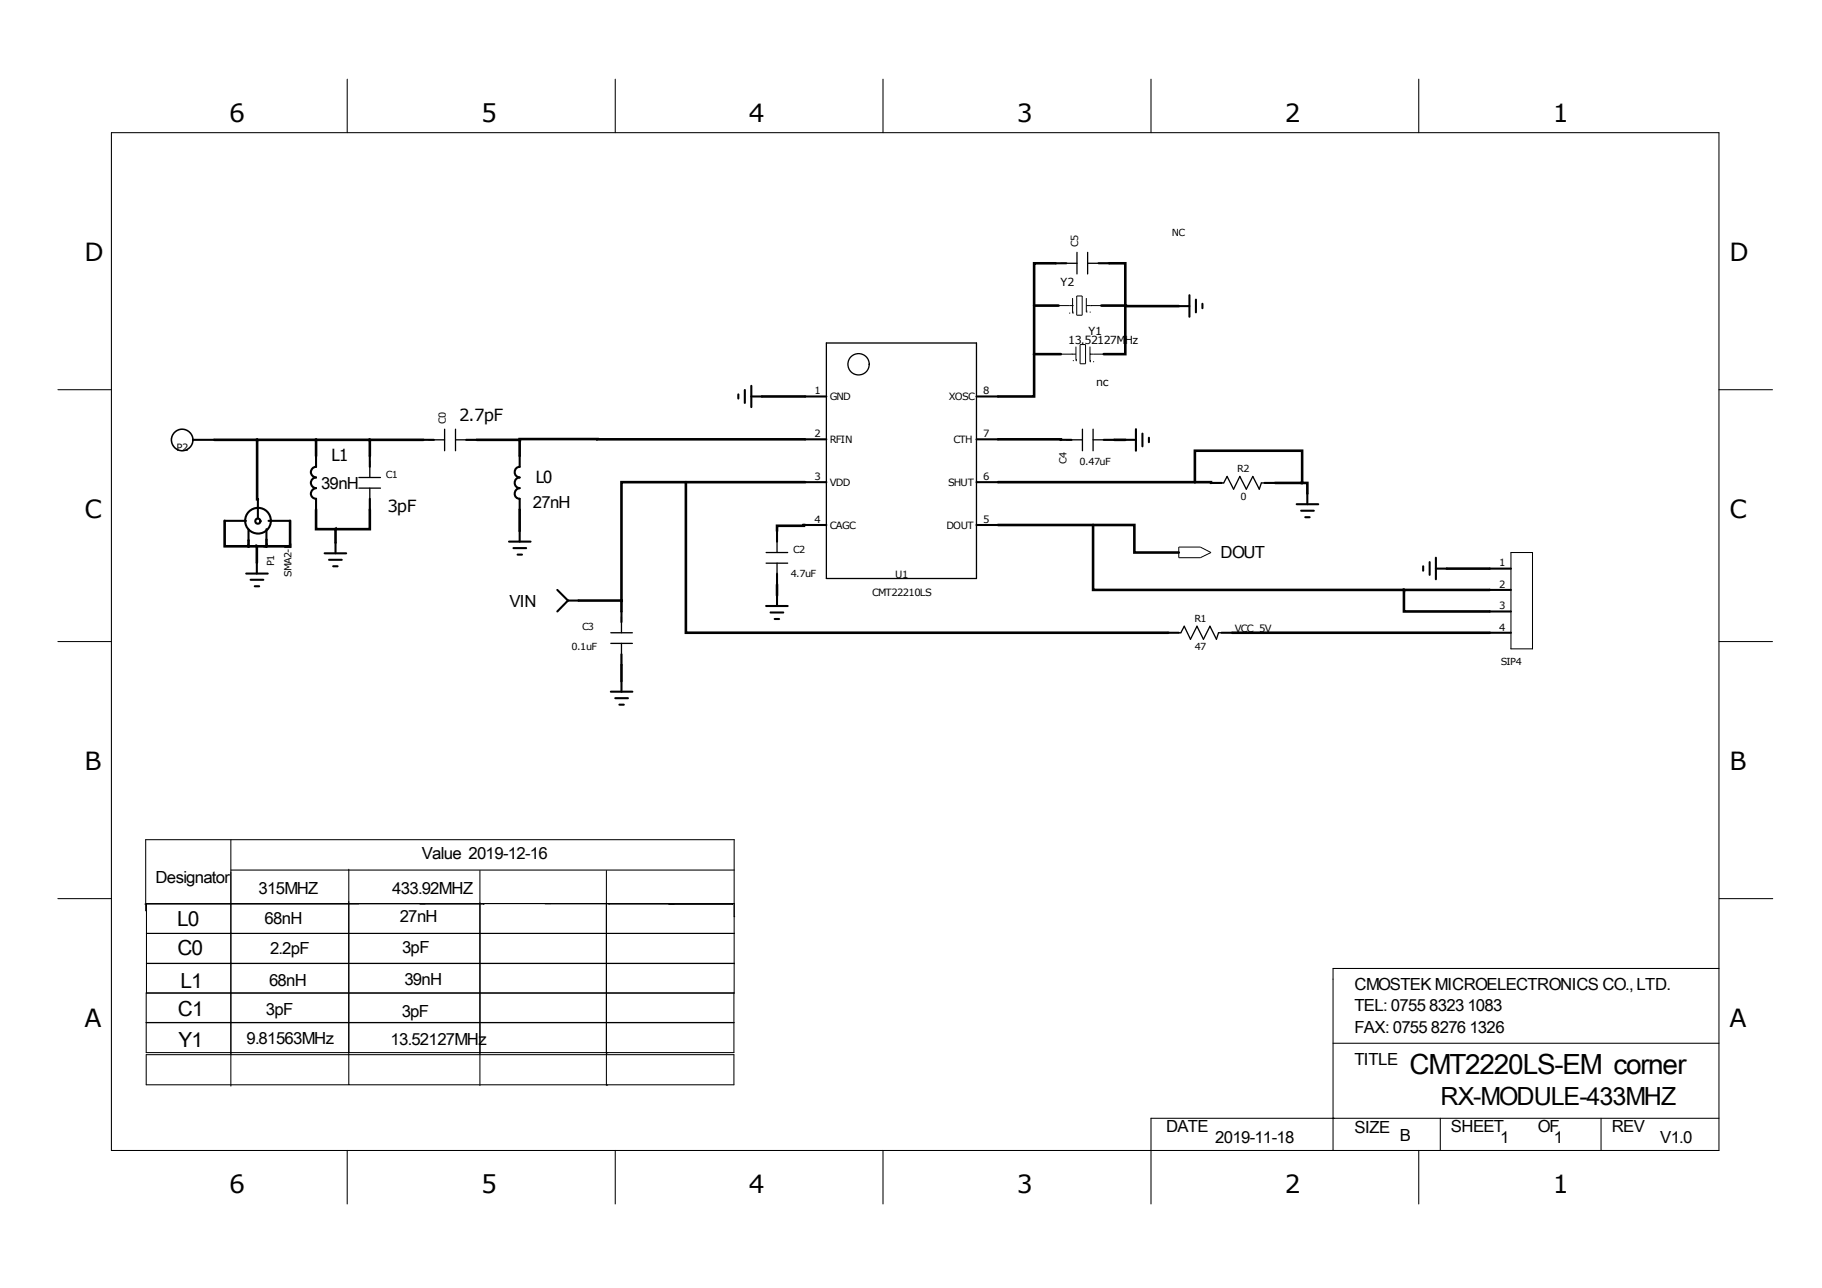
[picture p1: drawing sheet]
<svg xmlns="http://www.w3.org/2000/svg" width="297mm" height="210mm" viewBox="0 0 297 210" stroke-linecap="round" stroke-linejoin="round" font-family="sans-serif">
<g fill="none" stroke="#000" stroke-width=".17">
<path d="M56.6 12.9v8.7M100.3 12.9v8.7M143.9 12.9v8.7M187.6 12.9v8.7M231.3 12.9v8.7M18.2 21.6h262v166h-262zM9.4 63.5h8.8M280.2 63.5h8.7M246.3 90.1h3.5v15.7h-3.5zM9.4 104.6h8.8M280.2 104.6h8.7M37.6 136.9v40.2"/>
<path d="M9.4 146.5h8.8M23.6 147.4h34.9M23.9 152.2h95.8M23.9 157.1h95.8M37.6 141.9h82.1M56.9 141.7v35.1M58.7 147.4h10.6M68.5 147.4h10.4v.1M78.2 141.9v35.1M88.9 147.4h10.4M98.8 141.9v35h.3M99.3 147.4h10.6"/>
<path d="M109 147.4l10.4 .1M119.7 147.3h-95.8v14.6h95.8v-25h-96v11.6M119.7 149.4h.1M280.2 157.9h-62.9v29.7M280.2 146.5h8.8M23.8 161.9h95.8v9.7h-95.8zM23.8 172h95.8v4.9h-95.8zM23.8 166.8h95.8M23.8 166.7h95.8M56.9 171.6h.1M98.8 171.7h.3M217.3 170.1h62.9"/>
<path d="M56.6 187.6v8.7M100.3 187.6v8.7M143.9 187.6v8.7M217.3 182.3h.1M231.3 187.6v8.7M234.8 182.3v5.3M261 182.3v5.3M280.2 182.3h-92.6v14"/>
</g>
<g fill="none" stroke="#000" stroke-width=".34">
<path d="M172.1 42.9h1.7M179.1 42.9h1.7M192.2 49.9h1.7M193.9 48.1v3.5M194.9 48.9v2M196 49.5v.7M31.5 71.7h3.4M51.5 74.3v1.8a.87 .87 0 0 0-.8 .9 .87 .87 0 0 0 .8 .9 .87 .87 0 0 0-.8 .8 .87 .87 0 0 0 .8 .9 .87 .87 0 0 0-.8 .9 .87 .87 0 0 0 .8 .8v1.8M60.3 74.3v1.8M69 71.7h1.7M76 71.7h1.7M84.7 74.3v1.8a.87 .87 0 0 0-.8 .9 .87 .87 0 0 0 .8 .9 .87 .87 0 0 0-.8 .8 .87 .87 0 0 0 .8 .9 .87 .87 0 0 0-.8 .9 .87 .87 0 0 0 .8 .8v1.8"/>
<path d="M120.4 64.3v.7M121.4 63.6v2.1M122.5 64.6h1.7M122.5 62.9v3.5M131.2 64.6h3.5M131.2 71.6h3.5M131.2 78.6h3.5M159.2 64.6h3.5M159.2 71.6h3.5M159.2 78.6h3.5M172.9 71.7h1.8M179.9 71.7h1.8"/>
<path d="M183.4 71.7h1.8M185.2 70v3.5M186.2 70.7v2.1M187.3 71.4v.7M197.4 78.7h1.7M206.1 78.7h1.8M36.6 84.9h3.5M40.1 93.5h3.5M40.5 86.3v1.8M40.9 94.5h2M41.5 95.6h.7M41.9 91.7v1.8"/>
<path d="M42 81.4v3.1M43.4 86.3v1.7M43.8 84.9h3.5M52.9 90.2h3.5M53.6 91.3h2.1M54.3 92.3h.7M54.7 88.5v1.7M60.3 81.3v1.8M83 88.3h3.5M83.7 89.4h2.1M84.4 90.4h.7M84.7 86.6v1.7"/>
<path d="M90.8 96.2l1.8 1.7M92.6 97.9h1.7M92.6 97.9l-1.8 1.8M101.3 99.7v1.7M124.9 98.8h3.5M125.6 99.9h2.1M126.7 86.6v1.7M126.7 93.6v1.7M126.7 97.1v1.7M131.2 85.6h3.5M159.2 85.6h3.5M211.4 82.2h3.5"/>
<path d="M212.1 83.3h2.1M212.8 84.3h.7M213.1 80.5v1.7M232 92.3v.7M233 91.7v2M234.1 92.7h1.7M234.1 90.9v3.5M242.8 92.7h3.5M242.8 96.2h3.5M242.8 99.7h3.5M99.6 112.8h3.5M100.3 113.8h2.1"/>
<path d="M101 114.9h.7M101.3 106.7v1.7M101.3 111v1.8M126.3 100.9h.7M190.4 103.2h1.8M199.1 103.2h1.8M242.8 103.2h3.5"/>
<circle cx="42" cy="85" r=".43"/>
<circle cx="42.1" cy="84.9" r="2.1"/>
</g>
<g fill="none" stroke="#000" stroke-width=".21">
<path d="M134.7 55.9h24.5v38.4h-24.5zM172.9 42.9h2.7M175.6 41.1v3.6M177.3 42.9h3.5M177.3 41.1v3.6M58.5 77.9h3.5M58.5 79.6h3.5M60.3 75.2v2.7M60.3 79.6v3.5M69.9 71.7h2.6M72.5 70v3.5M74.3 71.7h3.4"/>
<path d="M74.3 70v3.5M173.8 71.7h2.6M176.4 70v3.5M178.2 71.7h3.5M178.2 70v3.5M199.1 78.7h.4l.5-1 1.1 2.1 1-2.1 1.1 2.1 1-2.1 1.1 2.1 .3-1.1h.5M124.9 90.1h3.5M124.9 91.8h3.5M126.7 87.5v2.6M126.7 91.8v3.5M99.6 103.2h3.5M99.6 104.9h3.5"/>
<path d="M101.3 100.5v2.7M101.3 104.9v3.5M192.2 103.2h.3l.5-1.1 1.1 2.1 1-2.1 1.1 2.1 1-2.1 1.1 2.1 .3-1h.5"/>
<circle cx="139.9" cy="59.4" r="1.74"/>
</g>
<g fill="none" stroke="#000" stroke-width=".16">
<path d="M172.6 49.8h2.2M172.9 57.7h2.5M174.3 51.1h.1M174.7 57.7h.1M174.8 50.9h.1M174.8 51.1h.1M174.8 49.8h.1M174.8 48.6v2.5M174.9 58.8h.1M175.4 58.8h.1M175.4 58.6h.1M175.4 56.5v2.3"/>
<path d="M175.5 48.3h.9v3.1h-.9zM176.1 56.2h.9v3.1h-.9zM177.1 50.9h.1M177.1 50.7h.1M177.1 48.6v2.3M177.1 49.8h2.4M177.6 50.9h.1M177.7 58.8h.1M177.7 59h.1M177.7 57.7h.1M177.7 56.5v2.5M177.7 57.7h2.2"/>
<path d="M177.8 49.8h.1M178.2 59h.1M192.2 89.2h3.5l1.7 .9-1.7 .8h-3.5z"/>
</g>
<circle cx="29.7" cy="71.7" r="1.75" fill="none" stroke="#000" stroke-width=".25"/>
<g fill="none" stroke="#000" stroke-width=".42">
<path d="M168.6 57.7v6.9h-5.9M168.6 57.7h.1M168.6 49.8v7.9M168.6 49.8h4M168.6 57.7h4.3M172.1 42.9h-3.5v6.9M179.5 49.8h3.9M180.8 42.9h2.6v6.9M183.4 49.8h.1M183.4 49.8v.1h8.8M183.4 49.8v7.9h-3.5M34.9 71.7h34.1"/>
<path d="M41.9 71.7v9.7h.1M42 71.7h.1M51.6 71.7h.1M51.5 71.7v2.6M60.3 71.7h.1M60.3 71.7v2.6M77.7 71.7h7M84.8 71.7h.1M84.7 71.7v2.6M111.8 78.6h-10.5v19.3M111.8 78.6v24.6h78.6M111.8 78.6h19.4"/>
<path d="M124.2 64.6h7M131.2 71.6h-46.5v.1M162.7 71.6h10.2v.1M162.7 78.6h32.1M181.7 71.7h1.7M194.8 78.6h2.6v.1M194.8 78.6v-5.1h17.5v5.2M207.9 78.7h4.4M212.3 78.7h.1M212.3 78.7h.8v1.8M36.6 84.9v4.2h3.9M40.6 89.1h.1"/>
<path d="M40.5 88.1v1M40.5 89.1h2.9M41.9 89.1h.1M41.9 89.1v2.6M43.4 89.1h.1M43.4 88v1.1M47.3 84.9v4.2h-3.9M51.5 83.1v3.2h3.2M54.7 86.3h.1M54.7 86.3v2.2M60.3 83.1v3.2h-5.6M84.7 83.1v3.5"/>
<path d="M94.3 97.9h7M101.3 97.9h.1M101.3 97.9v1.8M126.7 95.3v1.8M131.2 85.6h-.2v.1h-4.3v.9M162.7 85.6h15.5M178.2 85.6h6.7v4.5h7.3M178.2 85.6v10.6h50.7M228.9 96.2h.1M228.9 96.2v3.5h13.9M228.9 96.2h13.9M235.8 92.7h7"/>
<path d="M101.3 108.4v2.6M200.9 103.2h41.9"/>
</g>
<g fill="#000">
<circle cx="168.6" cy="49.8" r=".21"/>
<circle cx="183.4" cy="49.8" r=".21"/>
<circle cx="111.8" cy="78.6" r=".21"/>
<circle cx="194.8" cy="78.6" r=".21"/>
<circle cx="178.2" cy="85.6" r=".21"/>
</g>
<text font-size="4.5" x="229.8" y="175.1">CMT2220LS-EM corner</text>
<g font-size="4.1">
<text x="37.4" y="19.9">6</text>
<text x="78.4" y="19.9">5</text>
<text x="122.1" y="19.9">4</text>
<text x="165.8" y="19.9">3</text>
<text x="209.5" y="19.9">2</text>
<text x="253.1" y="19.9">1</text>
<text x="13.8" y="42.6">D</text>
<text x="281.9" y="42.6">D</text>
<text x="13.8" y="84.5">C</text>
<text x="281.9" y="84.5">C</text>
<text x="13.8" y="125.6">B</text>
<text x="281.9" y="125.6">B</text>
<text x="13.8" y="167.5">A</text>
<text x="281.9" y="167.5">A</text>
<text x="234.8" y="180.2">RX-MODULE-433MHZ</text>
<text x="37.4" y="194.6">6</text>
<text x="78.4" y="194.6">5</text>
<text x="122.1" y="194.6">4</text>
<text x="165.8" y="194.6">3</text>
<text x="209.5" y="194.6">2</text>
<text x="253.1" y="194.6">1</text>
</g>
<g font-size="3.4">
<text x="28.9" y="150.9">L0</text>
<text x="28.9" y="155.7">C0</text>
<text x="29.4" y="161.1">L1</text>
<text x="29" y="165.6">C1</text>
<text x="29.1" y="170.7">Y1</text>
</g>
<g font-size="2.7">
<text x="74.8" y="68.6">2.7pF</text>
<text x="54.1" y="75.2">L1</text>
<text x="52.3" y="79.7">39nH</text>
<text x="63.2" y="83.5">3pF</text>
<text x="86.9" y="82.9">27nH</text>
<text x="87.3" y="78.7">L0</text>
<text x="199" y="90.9">DOUT</text>
<text x="83.1" y="99">VIN</text>
<text x="25.4" y="143.9">Designator</text>
<text x="68.7" y="140">Value 2019-12-16</text>
<text x="42.2" y="145.7">315MHZ</text>
<text x="63.9" y="145.7">433.92MHZ</text>
<text x="43.1" y="150.7">68nH</text>
<text x="44" y="155.6">2.2pF</text>
<text x="65.2" y="150.3">27nH</text>
<text x="65.5" y="155.4">3pF</text>
<text x="43.9" y="160.7">68nH</text>
<text x="65.9" y="160.5">39nH</text>
<text x="220.8" y="161.4">CMOSTEK MICROELECTRONICS CO., LTD.</text>
<text x="43.3" y="165.5">3pF</text>
<text x="65.5" y="165.7">3pF</text>
<text x="220.8" y="164.9">TEL: 0755 8323 1083</text>
<text x="40.2" y="170.2">9.81563MHz</text>
<text x="63.7" y="170.3">13.52127MHz</text>
<text x="220.8" y="168.4">FAX: 0755 8276 1326</text>
<text x="220.8" y="173.6">TITLE</text>
<text x="190.1" y="184.6">DATE</text>
<text x="220.8" y="184.8">SIZE</text>
<text x="236.5" y="184.6">SHEET</text>
<text x="250.7" y="184.6">OF</text>
<text x="262.7" y="184.6">REV</text>
<text x="198.1" y="186.4">2019-11-18</text>
<text x="228.2" y="186.1">B</text>
<text x="244.6" y="186.4">1</text>
<text x="253.3" y="186.4">1</text>
<text x="270.6" y="186.4">V1.0</text>
</g>
<g font-size="1.8">
<text x="172.9" y="46.7">Y2</text>
<text x="174.1" y="56.1">13.52127MHz</text>
<text x="177.4" y="54.6">Y1</text>
<text x="178.7" y="62.9">nc</text>
</g>
<g font-size="1.6">
<text x="175.7" y="40.3" transform="rotate(-90 175.7 40.3)">C5</text>
<text x="191" y="38.4">NC</text>
<text x="132.8" y="64.3">1</text>
<text x="135.3" y="65.2">GND</text>
<text x="154.7" y="65.2">XOSC</text>
<text x="160.2" y="64.3">8</text>
<text x="72.7" y="69.1" transform="rotate(-90 72.7 69.1)">C0</text>
<text x="132.8" y="71.3">2</text>
<text x="160.2" y="71.3">7</text>
<text x="28.7" y="73.5">P2</text>
<text x="135.3" y="72.2">RFIN</text>
<text x="155.4" y="72.2">CTH</text>
<text x="173.9" y="75.7" transform="rotate(-90 173.9 75.7)">C4</text>
<text x="176" y="75.9">0.47uF</text>
<text x="201.7" y="76.9">R2</text>
<text x="62.9" y="78">C1</text>
<text x="132.8" y="78.3">3</text>
<text x="135.3" y="79.2">VDD</text>
<text x="154.6" y="79.2">SHUT</text>
<text x="160.2" y="78.3">6</text>
<text x="202.2" y="81.6">0</text>
<text x="132.8" y="85.2">4</text>
<text x="135.3" y="86.2">CAGC</text>
<text x="154.3" y="86.2">DOUT</text>
<text x="160.2" y="85.2">5</text>
<text x="44.7" y="92.3" transform="rotate(-90 44.7 92.3)">P1</text>
<text x="47.5" y="94.1" transform="rotate(-90 47.5 94.1)">SMA2-L</text>
<text x="128.9" y="94">4.7uF</text>
<text x="129.3" y="90.2">C2</text>
<text x="145.9" y="94.3">U1</text>
<text x="244.4" y="92.3">1</text>
<text x="244.4" y="95.8">2</text>
<text x="142.2" y="97.2">CMT22210LS</text>
<text x="194.7" y="101.4">R1</text>
<text x="244.4" y="99.3">3</text>
<text x="93.2" y="105.9">0.1uF</text>
<text x="94.9" y="102.6">C3</text>
<text x="194.7" y="106">47</text>
<text x="201.3" y="103">VCC_5V</text>
<text x="244.4" y="102.8">4</text>
<text x="244.7" y="108.4">SIP4</text>
</g>
</svg>
